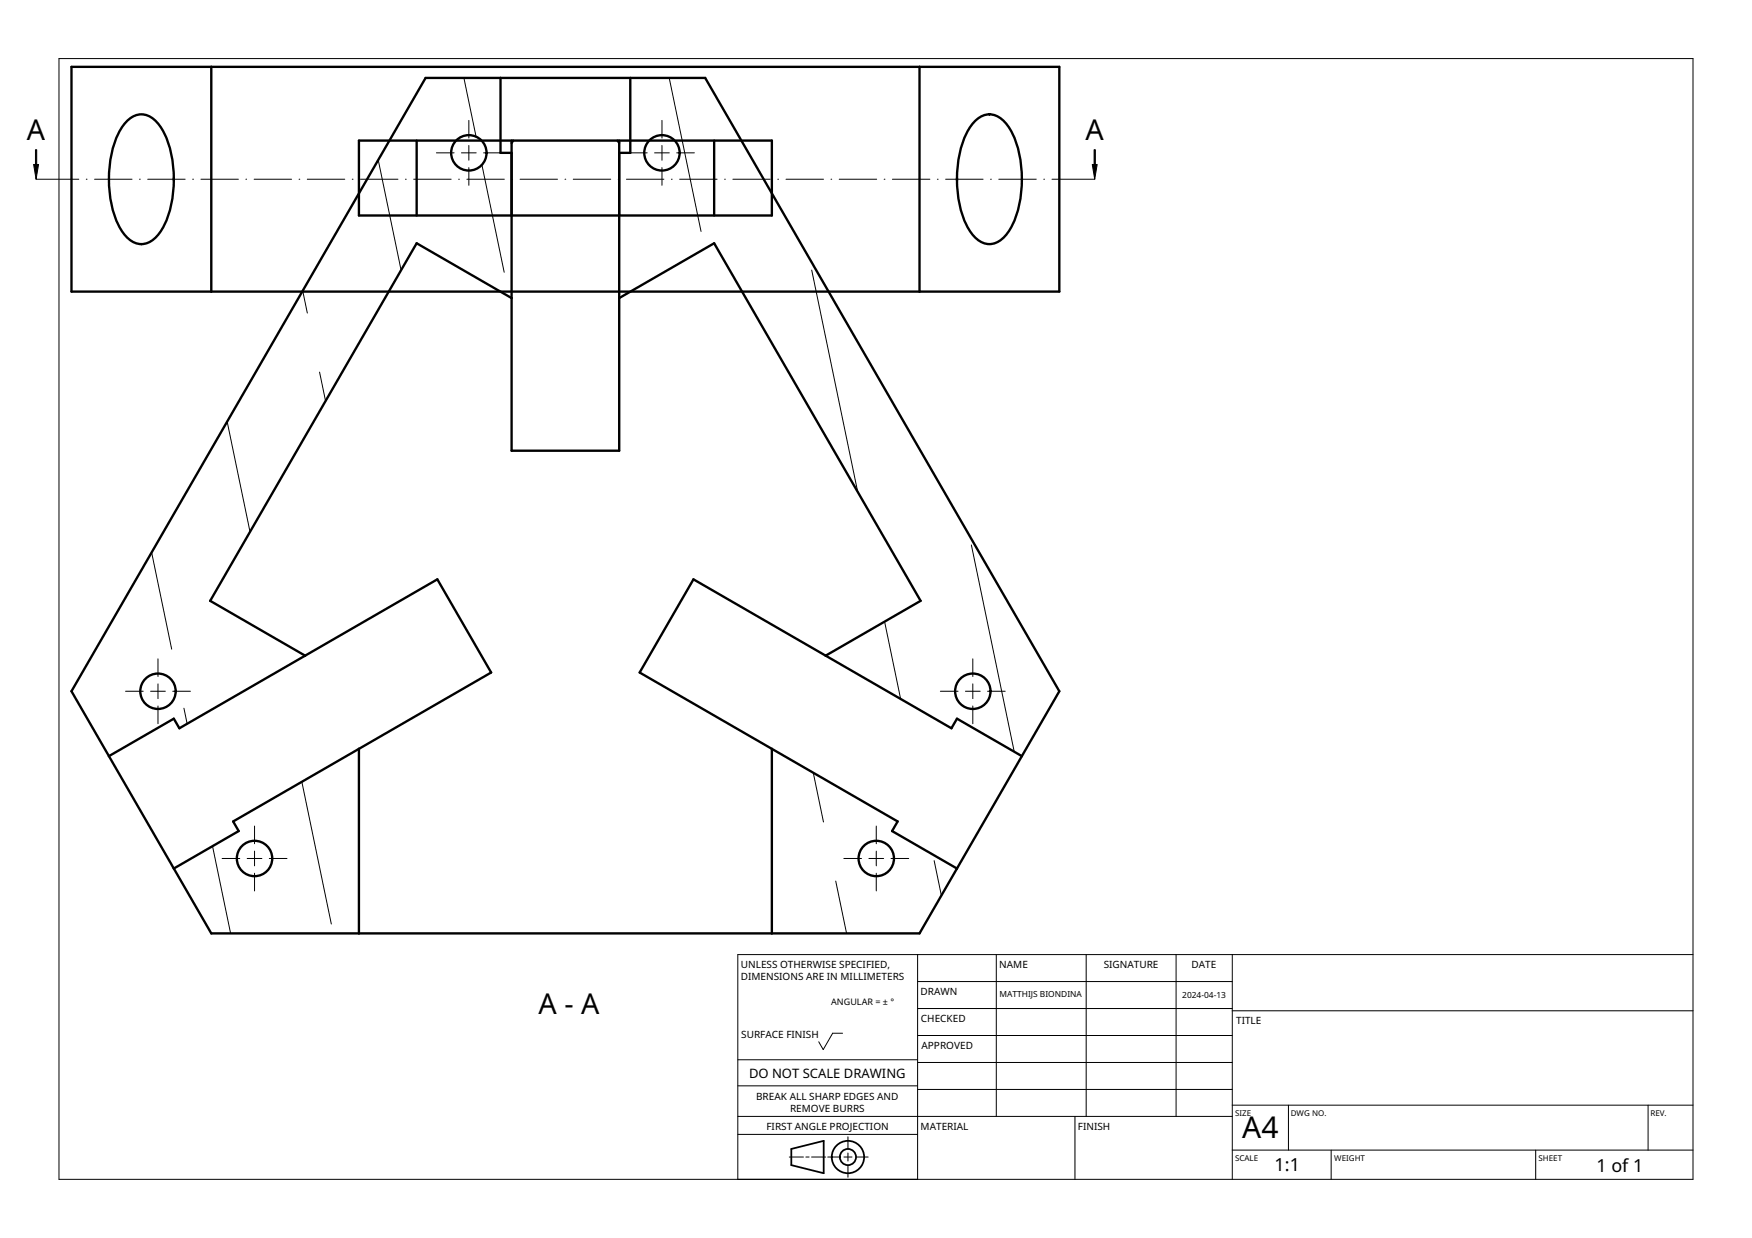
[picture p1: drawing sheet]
<svg xmlns="http://www.w3.org/2000/svg" width="297mm" height="210mm" viewBox="0 0 297 210" stroke-linecap="round" stroke-linejoin="round" font-family="sans-serif">
<g fill="none" stroke="#000" stroke-width=".4">
<path d="M12.1 11.3h167.5v38.1h-167.5zM35.8 11.3v38.1M84.9 13.2v12.7h1.8M106.9 13.2v12.7h-1.9M155.9 11.3v38.1M21.8 20.3a3.2 3.2 0 0 1 4.9 .6 15.3 15.3 0 0 1 2.8 9.5 15.3 15.3 0 0 1-2.8 9.5 3.3 3.3 0 0 1-5.5 0 15.3 15.3 0 0 1-2.7-9.5 15.3 15.3 0 0 1 2.7-9.5zM29.5 30.2v.4M60.9 23.8h70v12.7h-70zM70.6 23.8v12.7M86.7 23.8v52.6h18.3v-52.6M87 23.8l-.3 .4M104.7 23.8l.3 .4"/>
<path d="M121.1 23.8v12.7M162.2 30.2v.4M165.6 20.3a3.2 3.2 0 0 1 4.9 .6 15.3 15.3 0 0 1 2.7 9.5 15.3 15.3 0 0 1-2.7 9.5 3.3 3.3 0 0 1-5.5 0 15.3 15.3 0 0 1-2.8-9.5 15.3 15.3 0 0 1 2.8-9.5zM86.7 50.5l-16.1-9.3-35 60.7 16.1 9.3M105 50.5l16.1-9.3 35 60.7-16.1 9.3M51.7 111.2l22.4-13 9.2 15.8-22.4 13M51.7 111.2l-21.3 12.3-.9-1.6-11 6.3M18.5 128.2l17.3 30.1h120.1l17.3-30.1M18.5 128.2l-6.4-11 60.1-104h47.4l60 104-6.4 11M60.9 127v31.3M60.9 127l-21.4 12.3 1 1.6-11 6.4M130.9 127v31.3"/>
<path d="M173.2 128.2l-10.9-6.3-1 1.6-43.7-25.3-9.2 15.8 43.8 25.3-1 1.6 11 6.4"/>
<circle cx="79.5" cy="25.9" r="3"/>
<circle cx="112.2" cy="25.9" r="3"/>
<circle cx="26.8" cy="117.2" r="3"/>
<circle cx="164.9" cy="117.2" r="3"/>
<circle cx="43.2" cy="145.6" r="3"/>
<circle cx="148.6" cy="145.6" r="3"/>
</g>
<g fill="none" stroke="#000" stroke-width=".17">
<path d="M10 9.9h277v190.1h-277zM78.7 13.2l2 10M113.5 13.2l5.4 26M6.1 30.4h7.3M14.6 30.4h.2M16 30.4h6.4M23.7 30.4h.1M25 30.4h6.4M32.7 30.4h.1M34.1 30.4h6.3M41.7 30.4h.1M43.1 30.4h6.3"/>
<path d="M50.7 30.4h.1M52.1 30.4h6.4M59.7 30.4h.2M61.1 30.4h6.4M64.1 27.1l3.9 18.7M68.7 30.4h.2M70.1 30.4h6.4M74 25.9h3M77.8 30.4h.1M78.2 25.9h2.5M79.2 30.4h6.3M79.5 20.4v3"/>
<path d="M79.5 24.7v2.5M79.5 28.4v3M81.7 27.9l3.8 18.3M82 25.9h3M86.8 30.4h.1M88.2 30.4h6.3M95.8 30.4h.1M97.2 30.4h6.3M104.8 30.4h.1M106.2 30.4h6.4M106.7 25.9h3M111 25.9h2.5"/>
<path d="M112.2 20.4v3M112.2 24.7v2.5M112.2 28.4v3M113.8 30.4h.2M114.7 25.9h3M115.2 30.4h6.4M122.9 30.4h.1M124.2 30.4h6.4M131.9 30.4h.1M133.3 30.4h6.3M140.9 30.4h.1M142.3 30.4h6.3"/>
<path d="M149.9 30.4h.1M151.3 30.4h6.4M158.9 30.4h.2M160.3 30.4h6.4M167.9 30.4h.2M169.3 30.4h6.4M177 30.4h.1M178.4 30.4h7.2M51.3 49.3l.8 3.8M137.6 45.8l7.8 37.6M38.5 71.5l3.9 18.7M54.2 63.1l1 4.9"/>
<path d="M25.7 93.7l3.4 16.4M164.7 92.4l7.3 35.1M21.3 117.2h3M25.5 117.2h2.5M26.8 111.7v3M26.8 116v2.5M26.8 119.7v3M29.3 117.2h3M150 105.4l2.7 13.1M159.4 117.2h3M163.7 117.2h2.5M164.9 111.7v3"/>
<path d="M164.9 116v2.5M164.9 119.7v3M167.4 117.2h3M31.2 120.1l.5 2.6M51.2 132.6l5 24.1M137.9 131l1.7 8.4M36 143.5l3.1 14.8M37.7 145.6h3M41.9 145.6h2.5M43.2 140.1v3M43.2 144.3v2.5M43.2 148.1v3"/>
<path d="M45.7 145.6h3M141.7 149.4l1.8 8.9M143.1 145.6h3M147.3 145.6h2.5M148.6 140.1v3M148.6 144.3v2.5M148.6 148.1v3M151.1 145.6h3M158.4 145.9l1.2 5.9M125.1 179.7h30.5M142.8 175.2h-1.6l-1.6 2.8-.8-1.4M155.6 161.9v38.1"/>
<path d="M155.6 166.4h53.3M155.6 171h53.3M155.6 175.6h53.3M168.9 161.9v27.4M184.2 161.9v27.4M199.4 161.9v27.4M208.9 161.9v38.1M208.9 171.4h78.1M287 161.9h-161.9v38.1M125.1 192.3h30.5M125.1 189.3h83.8M125.1 184.1h30.5"/>
<path d="M133.8 196.2h2.4M136.6 196.2h.6M137.6 196.2h2.4M140.3 196.2h2.1M143.1 196.2h1.3M143.8 192.7v2.1M143.8 195.5v1.4M143.8 197.5v2.1M145.1 196.2h2.1M155.6 180.1h53.3M155.6 184.7h53.3M182.2 189.3v10.7"/>
<path d="M208.9 195h78.1M208.9 187.4h78.1M218.4 187.4v7.6M225.7 195v5M260.4 195v5M279.4 187.4v7.6"/>
</g>
<g fill="none" stroke="#000" stroke-width=".3">
<path d="M134.2 194.8l5.4-1.4v5.5l-5.4-1.4z"/>
<circle cx="143.8" cy="196.2" r="1.37"/>
<circle cx="143.8" cy="196.2" r="2.74"/>
</g>
<path d="M6 25.4h.2v2.5h-.2zM5.7 27.9h.8l-.4 2.5zM185.5 25.4h.2v2.5h-.2zM185.2 27.9h.8l-.4 2.5z" fill="#000" stroke="#000" stroke-width=".17"/>
<text font-size="5.1" x="210.6" y="193">A4</text>
<g font-size="4.9">
<text x="4.5" y="23.8">A</text>
<text x="184" y="23.8">A</text>
<text x="91.3" y="171.9">A - A</text>
</g>
<g font-size="3.1">
<text x="216.1" y="198.6">1:1</text>
<text x="270.7" y="198.6">1 of 1</text>
</g>
<text font-size="2.2" x="127" y="182.7">DO NOT SCALE DRAWING</text>
<g font-size="1.7">
<text x="125.6" y="166.2">DIMENSIONS ARE IN MILLIMETERS</text>
<text x="125.6" y="164.2">UNLESS OTHERWISE SPECIFIED,</text>
<text x="169.4" y="164.2">NAME</text>
<text x="187.1" y="164.2">SIGNATURE</text>
<text x="202" y="164.2">DATE</text>
<text x="156.1" y="168.7">DRAWN</text>
<text x="156.1" y="173.3">CHECKED</text>
<text x="209.6" y="173.7">TITLE</text>
<text x="125.7" y="176.1">SURFACE FINISH</text>
<text x="156.2" y="177.9">APPROVED</text>
<text x="128.2" y="186.4">BREAK ALL SHARP EDGES AND</text>
<text x="129.9" y="191.6">FIRST ANGLE PROJECTION</text>
<text x="133.9" y="188.5">REMOVE BURRS</text>
<text x="156.1" y="191.6">MATERIAL</text>
<text x="182.8" y="191.6">FINISH</text>
</g>
<text font-size="1.5" x="140.9" y="170.3">ANGULAR = ± °</text>
<g font-size="1.4">
<text x="169.4" y="169.1">MATTHIJS BIONDINA</text>
<text x="200.4" y="169.2">2024-04-13</text>
<text x="209.4" y="189.2">SIZE</text>
<text x="218.8" y="189.2">DWG NO.</text>
<text x="279.8" y="189.2">REV.</text>
<text x="209.4" y="196.9">SCALE</text>
<text x="226.2" y="196.9">WEIGHT</text>
<text x="260.8" y="196.9">SHEET</text>
</g>
</svg>
